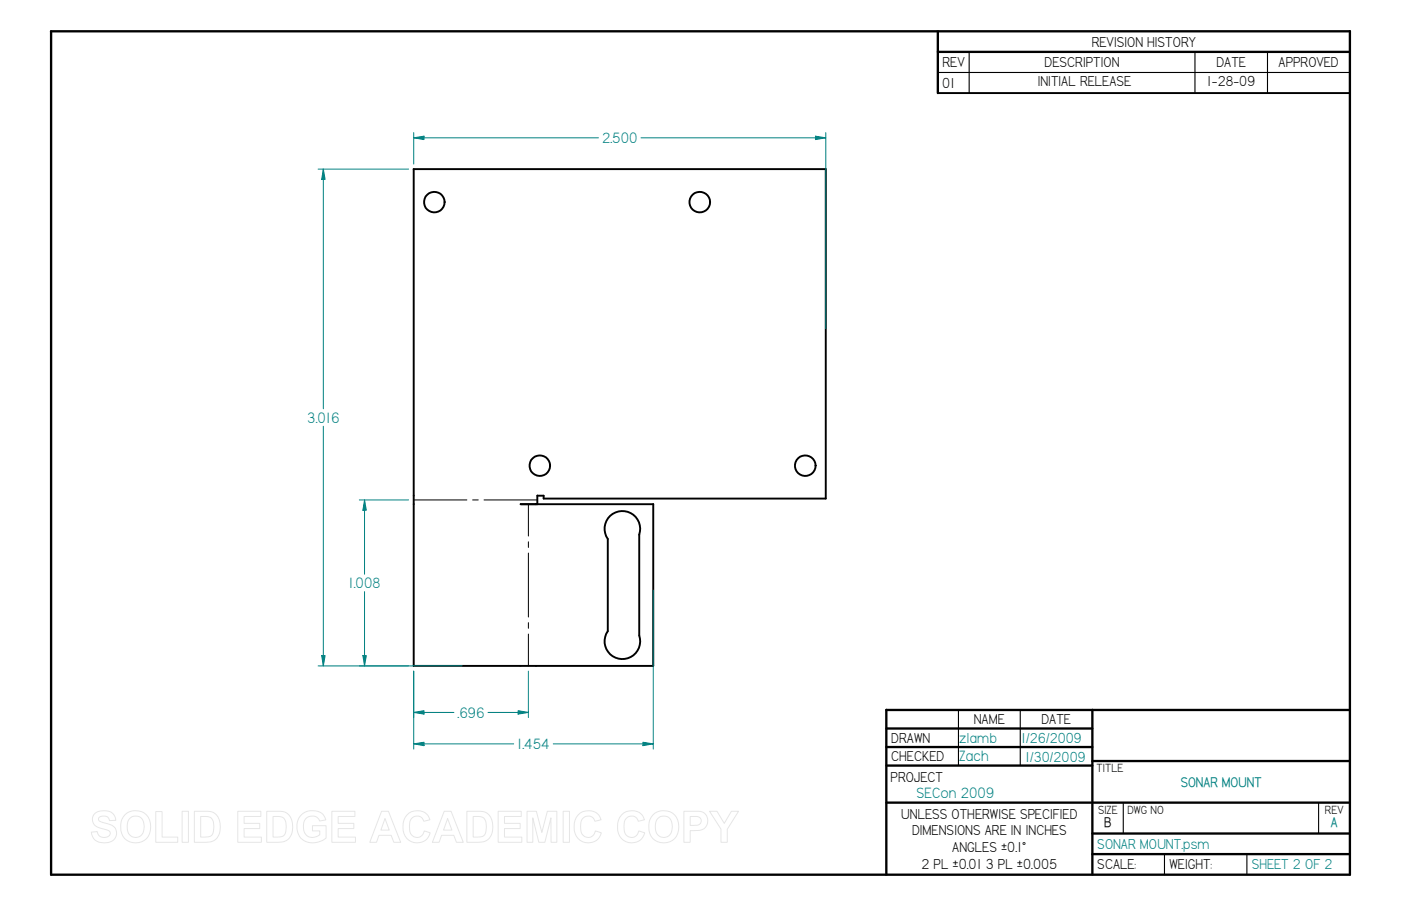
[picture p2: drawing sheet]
<svg xmlns="http://www.w3.org/2000/svg" width="432mm" height="279mm" viewBox="0 0 432 279" stroke-linecap="round" stroke-linejoin="round" font-family="sans-serif">
<g fill="none" stroke="#000" stroke-width=".72">
<path d="M15.7 9.7l400.4-.1v260.1h-400.4zM289.1 9.7v19M289.1 16h127M273.2 218.9v50.8M273.2 218.9h142.9M336.7 218.9v50.8M273.2 224.7h63.5M273.2 230.4h63.5M273.2 236.1h63.5M336.7 234.7h79.4M273.2 247.5h142.9M336.7 257h79.4"/>
<path d="M336.7 263.4h79.4"/>
</g>
<path d="M298.7 16v12.7M368.3 16v12.7M390.7 16v12.7M289.1 22.4h127M295.4 218.9v17.2M314.5 218.9v17.2M346.2 247.6v9.4M406.4 247.6v9.4M358.9 263.4v6.3M384.3 263.4v6.3" fill="none" stroke="#000" stroke-width=".34"/>
<g fill="none" stroke="#000" stroke-width=".59">
<path d="M289.1 28.7h127M127.5 52.2h127M127.5 52.2v153.2M254.5 52.1v101.7h-86.9v-.9h-2M160.5 155.4l40.8 .1M165.6 152.8v2.7M201.3 155.4v50h-73.8M197 164.8v31.2a5.5 5.5 0 0 1-5.9 7.2 5.5 5.5 0 0 1-3.8-8.6v-28.4a5.5 5.5 0 0 1 3.8-8.6 5.5 5.5 0 0 1 5.9 7.3"/>
<circle cx="133.9" cy="62.3" r="3.2"/>
<circle cx="215.7" cy="62.3" r="3.2"/>
<circle cx="166.4" cy="143.6" r="3.2"/>
<circle cx="248.2" cy="143.6" r="3.2"/>
</g>
<path d="M127.5 154.2h16.4M145.7 154.2h1.7M149.2 154.2h16.4M162.9 155.4v9.9M162.9 167.1v1.7M162.9 170.6v19.7M162.9 192v1.8M162.9 195.5v9.9" fill="none" stroke="#000" stroke-width=".31"/>
<path d="M127.5 229.4l3.2-.5v1.1z" fill="none" stroke="#008080" stroke-width=".31"/>
<path d="M127.5 229.4l3.2-.5v1.1z" fill="#008080"/>
<path d="M198.2 228.9l3.1 .5-3.1 .6z" fill="none" stroke="#008080" stroke-width=".31"/>
<path d="M198.2 228.9l3.1 .5-3.1 .6z" fill="#008080"/>
<path d="M201.3 182v49M99.1 202.2h1.1l-.5 3.2zM127.5 207v24M127.5 229.4h30.8M170.5 229.4h30.8" fill="none" stroke="#008080" stroke-width=".31"/>
<path d="M99.1 202.2h1.1l-.5 3.2z" fill="#008080"/>
<path d="M99.7 52.2l.5 3.1h-1.1z" fill="none" stroke="#008080" stroke-width=".31"/>
<path d="M99.7 52.2l.5 3.1h-1.1z" fill="#008080"/>
<path d="M98 52.2h27.9M99.7 52.1v74M127.5 42.5l3.2-.5v1.1zM99.7 131.4v74M98 205.4h27.9" fill="none" stroke="#008080" stroke-width=".31"/>
<path d="M127.5 42.5l3.2-.5v1.1z" fill="#008080"/>
<path d="M251.3 42l3.2 .5-3.2 .6z" fill="none" stroke="#008080" stroke-width=".31"/>
<path d="M251.3 42l3.2 .5-3.2 .6z" fill="#008080"/>
<path d="M127.5 40.9v9.7M127.5 42.5h56.9M197.6 42.5h56.9M254.5 40.9v60.5M127.5 219.7l3.2-.5v1z" fill="none" stroke="#008080" stroke-width=".31"/>
<path d="M127.5 219.7l3.2-.5v1z" fill="#008080"/>
<path d="M159.7 219.2l3.2 .5-3.2 .5z" fill="none" stroke="#008080" stroke-width=".31"/>
<path d="M159.7 219.2l3.2 .5-3.2 .5z" fill="#008080"/>
<path d="M112.4 154.2l.5 3.2h-1.1zM127.5 207v14.3M127.5 219.7h12.4M150.4 219.7h12.5M162.9 207v14.3" fill="none" stroke="#008080" stroke-width=".31"/>
<path d="M112.4 154.2l.5 3.2h-1.1z" fill="#008080"/>
<path d="M111.8 202.2h1.1l-.5 3.2z" fill="none" stroke="#008080" stroke-width=".31"/>
<path d="M111.8 202.2h1.1l-.5 3.2z" fill="#008080"/>
<path d="M110.7 154.2h15.2M112.4 154.2v22.9M112.4 182.5v22.9M110.7 205.4h31.7" fill="none" stroke="#008080" stroke-width=".31"/>
<g fill="none" stroke="#e6e6e6" stroke-width=".31">
<path d="M29.1 251a4.6 4.6 0 0 1 6 .2l.6 1.8-2 .1a1.81 1.81 0 0 0-1.5-1.5 1.81 1.81 0 0 0-1.8 1 2 2 0 0 0 2 1.2 3.6 3.6 0 0 1 3.5 2.7 3.1 3.1 0 0 1-3.8 3.4 3.4 3.4 0 0 1-3.9-3.3l1.8-.1a2.1 2.1 0 0 0 1.8 1.8 2.1 2.1 0 0 0 2.2-1.3 1.81 1.81 0 0 0-1.9-1.3 3.5 3.5 0 0 1-3.6-3l.2-1.1zM38.5 251.2a4.8 4.8 0 0 1 5.8-.5 4.8 4.8 0 0 1 2.1 5.4 4.7 4.7 0 0 1-5.5 3.8 4.7 4.7 0 0 1-3.7-5.6l.4-1.7zM39.9 252.5a2.56 2.56 0 0 1 2.8-.7 2.56 2.56 0 0 1 1.7 2.4 3.1 3.1 0 0 1-2 4 2.71 2.71 0 0 1-3.2-3.3 3.5 3.5 0 0 1 .7-2.4zM48 250.3h2v7.8h4.8v1.7h-6.8zM56.1 250.2h2v9.6h-2zM59.9 250.2h4.1a3.8 3.8 0 0 1 3.9 4.2 4.4 4.4 0 0 1-3 5.2l-5 .2zM61.8 251.8h1.9a2.51 2.51 0 0 1 2.2 3.2 3.2 3.2 0 0 1-1 2.9l-3.1 .2zM73.3 250.2h7.1v1.6h-5.2v2.1h4.9v1.6h-4.9v2.6h5.4v1.7h-7.3zM82.2 250.2h4.1a3.8 3.8 0 0 1 3.9 4.2 4.4 4.4 0 0 1-3 5.2l-5 .2zM84.2 251.8h1.8a2.51 2.51 0 0 1 2.2 3.2 3.2 3.2 0 0 1-1 2.9l-3 .2zM92.9 251.2a5.1 5.1 0 0 1 6.7 0l.8 1.7-1.9 .3a2.65 2.65 0 0 0-3.2-1.4 2.65 2.65 0 0 0-1.8 3 2.95 2.95 0 0 0 1.6 3.2 2.95 2.95 0 0 0 3.5-.6v-1.2h-2.3v-1.6h4.2v3.8a5.8 5.8 0 0 1-8.1-.4 5.5 5.5 0 0 1 .5-6.8zM102.3 250.2h7.1v1.6h-5.2v2.1h4.9v1.6h-4.9v2.6h5.4v1.7h-7.3z"/>
<path d="M117.6 250.2h2.1l3.8 9.6h-2.1l-.8-2.2h-3.8l-.8 2.2h-2zM118.7 252.4l1.3 3.6h-2.6zM125.4 251.3a4.1 4.1 0 0 1 7.1 1.5l-1.9 .5a2.22 2.22 0 0 0-2.6-1.6 2.22 2.22 0 0 0-1.8 2.4v.8a2.6 2.6 0 0 0 2.7 3.3l1.3-.7 .6-1.3 1.8 .6a4.3 4.3 0 0 1-5 3 4.3 4.3 0 0 1-3.4-4.7 5 5 0 0 1 1.2-3.8zM136.9 250.2h2.1l3.8 9.6h-2.1l-.8-2.2h-3.8l-.8 2.2h-2zM138 252.4l1.3 3.6h-2.6zM143.9 250.2h4.1a3.8 3.8 0 0 1 3.8 4.2 4.4 4.4 0 0 1-3 5.2l-4.9 .2zM145.8 251.8h1.9a2.51 2.51 0 0 1 2.2 3.2 3.2 3.2 0 0 1-1.1 2.9l-3 .2zM153.5 250.2h7.2v1.6h-5.2v2.1h4.8v1.6h-4.8v2.6h5.3v1.7h-7.3zM162.4 250.2h2.9l1.7 6.5 1.7-6.5h2.9v9.6h-1.8v-7.6l-1.9 7.6h-1.8l-1.9-7.6v7.6h-1.8zM173.6 250.2h1.9v9.6h-1.9zM178.2 251.3a4.1 4.1 0 0 1 7.1 1.5l-2 .5a2.22 2.22 0 0 0-2.5-1.6 2.22 2.22 0 0 0-1.8 2.4l-.1 .8a2.6 2.6 0 0 0 2.8 3.3l1.3-.7 .5-1.3 1.8 .6a4.3 4.3 0 0 1-5 3 4.3 4.3 0 0 1-3.3-4.7 5 5 0 0 1 1.2-3.8zM191.6 251.3a4.1 4.1 0 0 1 7 1.5l-1.9 .5a2.22 2.22 0 0 0-2.5-1.6 2.22 2.22 0 0 0-1.8 2.4l-.1 .8a2.6 2.6 0 0 0 2.8 3.3l1.2-.7 .6-1.3 1.8 .6a4.3 4.3 0 0 1-5 3 4.3 4.3 0 0 1-3.4-4.7 5 5 0 0 1 1.3-3.8z"/>
<path d="M201.3 251.2a4.8 4.8 0 0 1 5.7-.5 4.8 4.8 0 0 1 2.1 5.4 4.7 4.7 0 0 1-5.5 3.8 4.7 4.7 0 0 1-3.6-5.6l.4-1.7zM202.7 252.5a2.56 2.56 0 0 1 2.8-.7 2.56 2.56 0 0 1 1.6 2.4 3.1 3.1 0 0 1-2 4 2.71 2.71 0 0 1-3.1-3.3 3.5 3.5 0 0 1 .7-2.4zM210.8 250.2h4.5a2.99 2.99 0 0 1 2.8 3.4 2.99 2.99 0 0 1-3.5 2.5l-1.9 .1v3.6h-1.9zM212.7 251.8h2.1a1.39 1.39 0 0 1 1.3 1.7 1.39 1.39 0 0 1-1.8 1l-1.6 .1zM218.7 250.2h2.3l2.2 3.7 2.2-3.7h2.2l-3.4 5.5v4.1h-2v-4.1z"/>
</g>
<g font-size="5.2" fill="#008080">
<text x="185.5" y="44.1">2.500</text>
<text x="94.7" y="130.3">3.016</text>
<text x="107.4" y="181.4">1.008</text>
<text x="141.1" y="221.3">.696</text>
<text x="159.4" y="231">1.454</text>
<text x="295.7" y="234.7">Zach</text>
<text x="282.5" y="246.1">SECon 2009</text>
</g>
<g font-size="5">
<text x="336.5" y="14.4">REVISION HISTORY</text>
<text x="290.4" y="20.7">REV</text>
<text x="321.9" y="20.7">DESCRIPTION</text>
<text x="374.9" y="20.7">DATE</text>
<text x="394.1" y="20.7">APPROVED</text>
<text x="290.4" y="27.2">01</text>
<text x="319.8" y="26.5">INITIAL RELEASE</text>
<text x="372" y="26.6">1-28-09</text>
<text x="300.1" y="223.4">NAME</text>
<text x="321" y="223.4">DATE</text>
<text x="274.7" y="229.1">DRAWN</text>
<text x="274.7" y="234.8">CHECKED</text>
<text x="274.5" y="241.2">PROJECT</text>
<text x="277.7" y="252.6">UNLESS OTHERWISE SPECIFIED</text>
<text x="281.1" y="257.6">DIMENSIONS ARE IN INCHES</text>
<text x="293.5" y="262.8">ANGLES ±0.1°</text>
<text x="284" y="267.8">2 PL ±0.01 3 PL ±0.005</text>
<text x="338.2" y="268.1">SCALE:</text>
<text x="360.4" y="268.1">WEIGHT:</text>
</g>
<g font-size="5" fill="#008080">
<text x="295.7" y="229">zlamb</text>
<text x="314.7" y="229.1">1/26/2009</text>
<text x="316" y="234.9">1/30/2009</text>
<text x="338.2" y="261.7">SONAR MOUNT.psm</text>
<text x="385.8" y="268.1">SHEET 2 OF 2</text>
</g>
<g font-size="4.8" fill="#008080">
<text x="363.9" y="242.7">SONAR MOUNT</text>
<text x="410.2" y="255.1">A</text>
</g>
<text font-size="4.8" x="340.3" y="255.1">B</text>
<g font-size="4.1">
<text x="337.9" y="238.1">TITLE</text>
<text x="338.4" y="251">SIZE</text>
<text x="347.5" y="251">DWG NO</text>
<text x="408.3" y="251">REV</text>
</g>
</svg>
